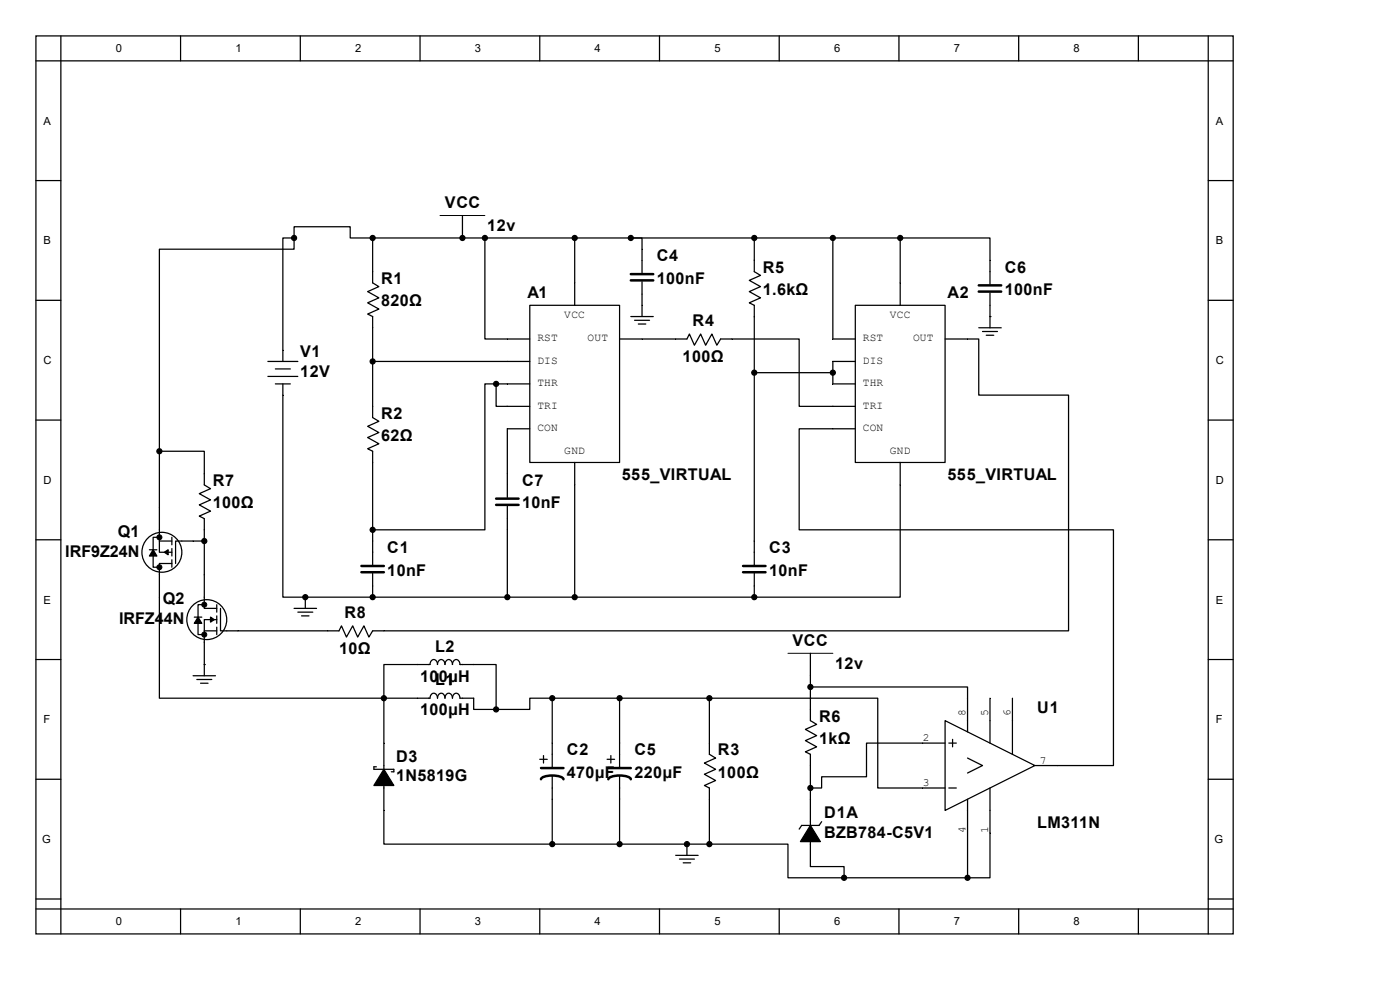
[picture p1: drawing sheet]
<svg xmlns="http://www.w3.org/2000/svg" width="297mm" height="210mm" viewBox="0 0 297 210" stroke-linecap="round" stroke-linejoin="round" font-family="sans-serif">
<g fill="none" stroke="#000" stroke-width=".26">
<path d="M7.6 7.6h254v190.5h-254zM7.6 12.9h254M12.9 7.6v190.5M38.3 7.6v5.3M63.7 7.6v5.3M89.1 7.6v5.3M114.5 7.6v5.3M139.9 7.6v5.3M165.3 7.6v5.3M190.7 7.6v5.3M216.1 7.6v5.3M241.5 7.6v5.3"/>
<path d="M256.3 7.6v190.5M7.6 38.3h5.3M256.3 38.3h5.3M62.4 50.5v-2.4h11.9v2.4h4.8M62.4 50.5h-2.4v26.2M62.4 50.5v2.4h-28.6v42.8M79.1 50.5v9.5l1.3 .8-2.4 1.1 2.4 1.3-2.4 1 2.4 1.4-2.4 1 1.1 .6v21.4l1.3 .8-2.4 1 2.4 1.4-2.4 1 2.4 1.3-2.4 1.1 1.1 .5v24.1M79.1 50.5h111.9M98.1 50.5h.1M98.1 45.7v4.8M102.9 50.5v21.4h9.5M121.9 50.5v14.3"/>
<path d="M133.8 50.5h2.4v7.4M136.2 59.7v7.5M160 50.5v7.1l1.3 .8-2.3 1.1 2.3 1.3-2.3 1.1 2.3 1.3-2.3 1 1 .6v55M176.7 50.5v21.4h4.8M191 50.5h19v9.8M191 50.5v14.3M7.6 63.7h5.3M56.8 76.7h6.4M56.8 79.9h6.4M58.4 78.3h3.2M79.1 76.7h33.3M112.4 64.8h19v33.3h-19z"/>
<path d="M131.4 71.9h14.3l.6-1 1 2.3 1.3-2.3 1.1 2.3 1.3-2.3 1.1 2.3 .8-1.3h16.6v14.3h12M133.8 67.2h4.8M134.6 67.9h3.2M135.4 68.7h1.6M160 79.1h16.7M181.5 64.8h19v33.3h-19zM181.5 76.7h-4.8v4.7h4.8M200.5 71.9h7.1v11.9h19.1v50h-147.6l-.8 1.3-1.1-2.3-1.3 2.3-1.1-2.3-1.3 2.3-1.1-2.3-.5 1h-25.1v-4.7M207.6 69.5h4.8M208.4 70.3h3.2M209.2 71.1h1.6M210 67.2h.1"/>
<path d="M210 62.1v7.4M256.3 63.7h5.3M7.6 89.1h5.3M33.8 95.7v19.1h2.7M33.8 95.7h9.5v7.2l1.4 .8-2.4 1 2.4 1.3-2.4 1.1 2.4 1.3-2.4 1.1 1 .5v19.1h2.7M58.4 81.4h3.2M60 81.4v45.3h4.8M105.3 81.4v4.8h7.1M105.3 81.4h-2.4v31h-23.8M105.3 81.4h7.1M112.4 91h-4.8v14.5M121.9 98.1v28.6"/>
<path d="M181.5 91h-12v21.4h66.7v50h-16.6M191 98.1v28.6h-31M256.3 89.1h5.3M7.6 114.5h5.3M31.7 116.6h1.6M33.8 114.8v2.4h2.7M33.8 114h-1.3v6.3h1.3M36.5 119.5h-2.7v28.6h47.6M36.5 114v1.6M36.5 116.4v1.6M36.5 118.7v1.6M43.3 114.8h-6v4.7"/>
<path d="M107.6 107.4v19.3M256.3 114.5h5.3M7.6 139.9h5.3M41.2 130.9h1.6M43.3 128.3h-1.3v6.3h1.3M46 131.4h-2.7v2.4M46 133.8h-2.7v9.6M46 128.3v1.6M46 130.7v1.5M46 133v1.6M62.4 129.1h4.8M63.2 129.9h3.2"/>
<path d="M64 130.7h1.6M64.8 126.7h.1M64.8 126.7v2.4M64.8 126.7h95.2M79.1 121.7v5M160 126.7h.1M160 121.7v5M171.9 138.6v14.3l1.3 .8-2.3 1 2.3 1.4-2.3 1 2.3 1.3-2.3 1.1 1 .5v23.8h7.2v2.4M256.3 139.9h5.3M41 143.4h4.7M41.8 144.1h3.1M42.5 144.9h1.6"/>
<path d="M43.3 141h.1M81.4 148.1h9.8a.83 .83 0 0 1 .8-1 .83 .83 0 0 1 .8 1 .83 .83 0 0 1 .8-1 .83 .83 0 0 1 .8 1 .83 .83 0 0 1 .8-1 .83 .83 0 0 1 .8 1 .83 .83 0 0 1 .8-1 .83 .83 0 0 1 .8 1h2.9v2.4h4.8M81.4 148.1v-7.1h9.8a.83 .83 0 0 1 .8-1.1 .83 .83 0 0 1 .8 1.1 .83 .83 0 0 1 .8-1.1 .83 .83 0 0 1 .8 1.1 .83 .83 0 0 1 .8-1.1 .83 .83 0 0 1 .8 1.1 .83 .83 0 0 1 .8-1.1 .83 .83 0 0 1 .8 1.1h7.7v9.5M81.4 148.1v31h35.8M117.2 148.1h-4.8v2.4h-7.1M117.2 148.1v14.8M117.2 148.1h33.3M131.4 148.1v14.8M150.5 148.1v11.9l1.3 .8-2.4 1.1 2.4 1.3-2.4 1.1 2.4 1.3-2.4 1 1.1 .6v11.9M150.5 148.1h35.7v19.1h14.3M171.9 145.7h33.4v9.6M200.5 152.9l19.1 9.5-19.1 9.5z"/>
<path d="M200.5 157.6h-16.7v7.2h-9.5v2.4h-2.4M201.3 157.6h1.6M202.1 156.8v1.6M210 148.1v9.5M214.8 148.1v11.9M7.6 165.3h5.3M79.9 162.7h-.6v.5h4.3v.5h-.6M114.5 161.1h1.6M115.3 160.3v1.6M117.2 164.5v14.6M117.2 179.1h33.3M128.8 161.1h1.6"/>
<path d="M129.6 160.3v1.6M131.4 164.5v14.6M145.7 179.1h.1M145.7 179.1v2.4M150.5 179.1h16.7v7.1h11.9M174.3 174.3l-.5 .8h-3.7l-.6 .8M201.3 167.2h1.6M205.3 160.8l3.1 1.6-3.1 1.6M205.3 169.5v16.7M210 167.2v19h-4.7M256.3 165.3h5.3M7.6 190.7h5.3"/>
<path d="M7.6 192.8h254M38.3 192.8v5.3M63.7 192.8v5.3M89.1 192.8v5.3M114.5 192.8v5.3M139.9 192.8v5.3M143.4 181.5h4.7M144.1 182.2h3.2M144.9 183h1.6M165.3 192.8v5.3M179.1 186.2h26.2M190.7 192.8v5.3"/>
<path d="M216.1 192.8v5.3M241.5 192.8v5.3M256.3 190.7h5.3"/>
<circle cx="34.3" cy="117.2" r="4.2"/>
<circle cx="43.9" cy="131.4" r="4.2"/>
</g>
<g fill="#000" stroke="#000" stroke-width=".26">
<path d="M32.5 116.6l.8 1.4h-1.6zM34.9 117.2l.8-.6v1.1zM42 130.9l.8 1.3h-1.6zM44.7 130.9l.8 .5-.8 .6zM81.4 163.2l2.2 3.4h-4.3zM171.9 175.1l2.1 3.4h-4.2z"/>
<circle cx="62.4" cy="50.5" r=".53"/>
<circle cx="79.1" cy="50.5" r=".53"/>
<circle cx="98.1" cy="50.5" r=".53"/>
<circle cx="102.9" cy="50.5" r=".53"/>
<circle cx="121.9" cy="50.5" r=".53"/>
<circle cx="133.8" cy="50.5" r=".53"/>
<circle cx="160" cy="50.5" r=".53"/>
<circle cx="176.7" cy="50.5" r=".53"/>
<circle cx="191" cy="50.5" r=".53"/>
<circle cx="79.1" cy="76.7" r=".53"/>
<circle cx="160" cy="79.1" r=".53"/>
<circle cx="176.7" cy="79.1" r=".53"/>
<circle cx="33.8" cy="95.7" r=".53"/>
<circle cx="105.3" cy="81.4" r=".53"/>
<circle cx="43.3" cy="114.8" r=".53"/>
<circle cx="79.1" cy="112.4" r=".53"/>
<circle cx="64.8" cy="126.7" r=".53"/>
<circle cx="79.1" cy="126.7" r=".53"/>
<circle cx="107.6" cy="126.7" r=".53"/>
<circle cx="121.9" cy="126.7" r=".53"/>
<circle cx="160" cy="126.7" r=".53"/>
<circle cx="81.4" cy="148.1" r=".53"/>
<circle cx="105.3" cy="150.5" r=".53"/>
<circle cx="117.2" cy="148.1" r=".53"/>
<circle cx="131.4" cy="148.1" r=".53"/>
<circle cx="150.5" cy="148.1" r=".53"/>
<circle cx="171.9" cy="145.7" r=".53"/>
<circle cx="117.2" cy="179.1" r=".53"/>
<circle cx="131.4" cy="179.1" r=".53"/>
<circle cx="145.7" cy="179.1" r=".53"/>
<circle cx="150.5" cy="179.1" r=".53"/>
<circle cx="171.9" cy="167.2" r=".53"/>
<circle cx="179.1" cy="186.2" r=".53"/>
<circle cx="205.3" cy="186.2" r=".53"/>
</g>
<g fill="none" stroke="#000" stroke-width=".53">
<path d="M133.8 58.2h4.8M133.8 59.5h4.8M207.6 60.5h4.8M207.6 61.9h4.8M105.3 105.8h4.7M105.3 107.1h4.7M76.7 120.1h4.7M76.7 121.4h4.7M157.6 120.1h4.8M157.6 121.4h4.8M114.8 165.3a2.44 2.44 0 0 1 2.4-.8l1.2 .1a1.27 1.27 0 0 1 1.1 .7M114.8 162.9h4.7"/>
<path d="M129.1 165.3a2.44 2.44 0 0 1 2.3-.8l1.2 .1a1.27 1.27 0 0 1 1.2 .7M129.1 162.9h4.7"/>
</g>
<g fill="#000" stroke="#000" stroke-width=".21">
<circle cx="33.8" cy="114" r=".53"/>
<circle cx="33.8" cy="120.3" r=".53"/>
<circle cx="43.3" cy="134.6" r=".53"/>
<circle cx="43.3" cy="128.3" r=".53"/>
</g>
<path d="M93.3 45.7h9.6M167.2 138.6h9.5" fill="none" stroke="#000" stroke-width=".21"/>
<g font-size="3.4">
<text x="94.4" y="44.1">VCC</text>
<text x="103.3" y="49.1">12v</text>
<text x="139.3" y="55.5">C4</text>
<text x="161.8" y="57.8">R5</text>
<text x="213.1" y="57.8">C6</text>
<text x="80.9" y="60.2">R1</text>
<text x="80.9" y="65">820Ω</text>
<text x="111.9" y="63.1">A1</text>
<text x="139.3" y="60.2">100nF</text>
<text x="161.8" y="62.6">1.6kΩ</text>
<text x="201" y="63.1">A2</text>
<text x="213.1" y="62.6">100nF</text>
<text x="146.9" y="69.2">R4</text>
<text x="63.7" y="75.8">V1</text>
<text x="144.8" y="76.9">100Ω</text>
<text x="63.7" y="80.1">12V</text>
<text x="80.9" y="88.8">R2</text>
<text x="80.9" y="93.6">62Ω</text>
<text x="131.9" y="101.8">555_VIRTUAL</text>
<text x="201" y="101.8">555_VIRTUAL</text>
<text x="45.1" y="103.1">R7</text>
<text x="45.1" y="107.9">100Ω</text>
<text x="110.7" y="103.1">C7</text>
<text x="110.7" y="107.9">10nF</text>
<text x="25" y="113.9">Q1</text>
<text x="13.8" y="118.2">IRF9Z24N</text>
<text x="82.2" y="117.4">C1</text>
<text x="163.2" y="117.4">C3</text>
<text x="82.2" y="122.1">10nF</text>
<text x="163.2" y="122.1">10nF</text>
<text x="34.5" y="128.2">Q2</text>
<text x="73.1" y="131.1">R8</text>
<text x="25.3" y="132.5">IRFZ44N</text>
<text x="168.1" y="136.9">VCC</text>
<text x="72" y="138.8">10Ω</text>
<text x="92.3" y="138.3">L2</text>
<text x="177.2" y="142">12v</text>
<text x="89.2" y="144.6">100µH</text>
<text x="92.3" y="145.4">L1</text>
<text x="89.2" y="151.8">100µH</text>
<text x="173.8" y="153.1">R6</text>
<text x="220" y="151.3">U1</text>
<text x="84" y="161.5">D3</text>
<text x="120.3" y="160.2">C2</text>
<text x="134.6" y="160.2">C5</text>
<text x="152.3" y="160.2">R3</text>
<text x="173.8" y="157.9">1kΩ</text>
<text x="84" y="165.8">1N5819G</text>
<text x="120.3" y="165">470µF</text>
<text x="134.6" y="165">220µF</text>
<text x="152.3" y="165">100Ω</text>
<text x="174.8" y="173.5">D1A</text>
<text x="174.8" y="177.7">BZB784-C5V1</text>
<text x="220" y="175.6">LM311N</text>
</g>
<g font-size="2.4">
<text x="24.6" y="11.1">0</text>
<text x="50" y="11.1">1</text>
<text x="75.4" y="11.1">2</text>
<text x="100.8" y="11.1">3</text>
<text x="126.2" y="11.1">4</text>
<text x="151.6" y="11.1">5</text>
<text x="177" y="11.1">6</text>
<text x="202.4" y="11.1">7</text>
<text x="227.8" y="11.1">8</text>
<text x="9.2" y="26.5">A</text>
<text x="257.9" y="26.5">A</text>
<text x="9.2" y="51.9">B</text>
<text x="257.9" y="51.9">B</text>
<text x="119.7" y="67.6">VCC</text>
<text x="188.8" y="67.6">VCC</text>
<text x="9.2" y="77.3">C</text>
<text x="114" y="77.2">DIS</text>
<text x="114" y="72.4">RST</text>
<text x="124.6" y="72.4">OUT</text>
<text x="183" y="77.2">DIS</text>
<text x="183" y="72.4">RST</text>
<text x="193.7" y="72.4">OUT</text>
<text x="257.9" y="77.3">C</text>
<text x="114" y="81.9">THR</text>
<text x="183" y="81.9">THR</text>
<text x="114" y="86.7">TRI</text>
<text x="183" y="86.7">TRI</text>
<text x="114" y="91.4">CON</text>
<text x="183" y="91.4">CON</text>
<text x="119.7" y="96.3">GND</text>
<text x="188.8" y="96.3">GND</text>
<text x="9.2" y="102.7">D</text>
<text x="257.9" y="102.7">D</text>
<text x="9.2" y="128.1">E</text>
<text x="257.9" y="128.1">E</text>
<text x="9.2" y="153.5">F</text>
<text x="204.9" y="151.8" transform="rotate(-90 204.9 151.8)">8</text>
<text x="209.6" y="151.8" transform="rotate(-90 209.6 151.8)">5</text>
<text x="214.4" y="151.8" transform="rotate(-90 214.4 151.8)">6</text>
<text x="257.9" y="153.5">F</text>
<text x="195.7" y="157.2">2</text>
<text x="195.7" y="166.8">3</text>
<text x="220.6" y="162">7</text>
<text x="8.9" y="178.9">G</text>
<text x="204.9" y="176.7" transform="rotate(-90 204.9 176.7)">4</text>
<text x="209.6" y="176.7" transform="rotate(-90 209.6 176.7)">1</text>
<text x="257.6" y="178.9">G</text>
<text x="24.6" y="196.3">0</text>
<text x="50" y="196.3">1</text>
<text x="75.4" y="196.3">2</text>
<text x="100.8" y="196.3">3</text>
<text x="126.2" y="196.3">4</text>
<text x="151.6" y="196.3">5</text>
<text x="177" y="196.3">6</text>
<text x="202.4" y="196.3">7</text>
<text x="227.8" y="196.3">8</text>
</g>
</svg>
